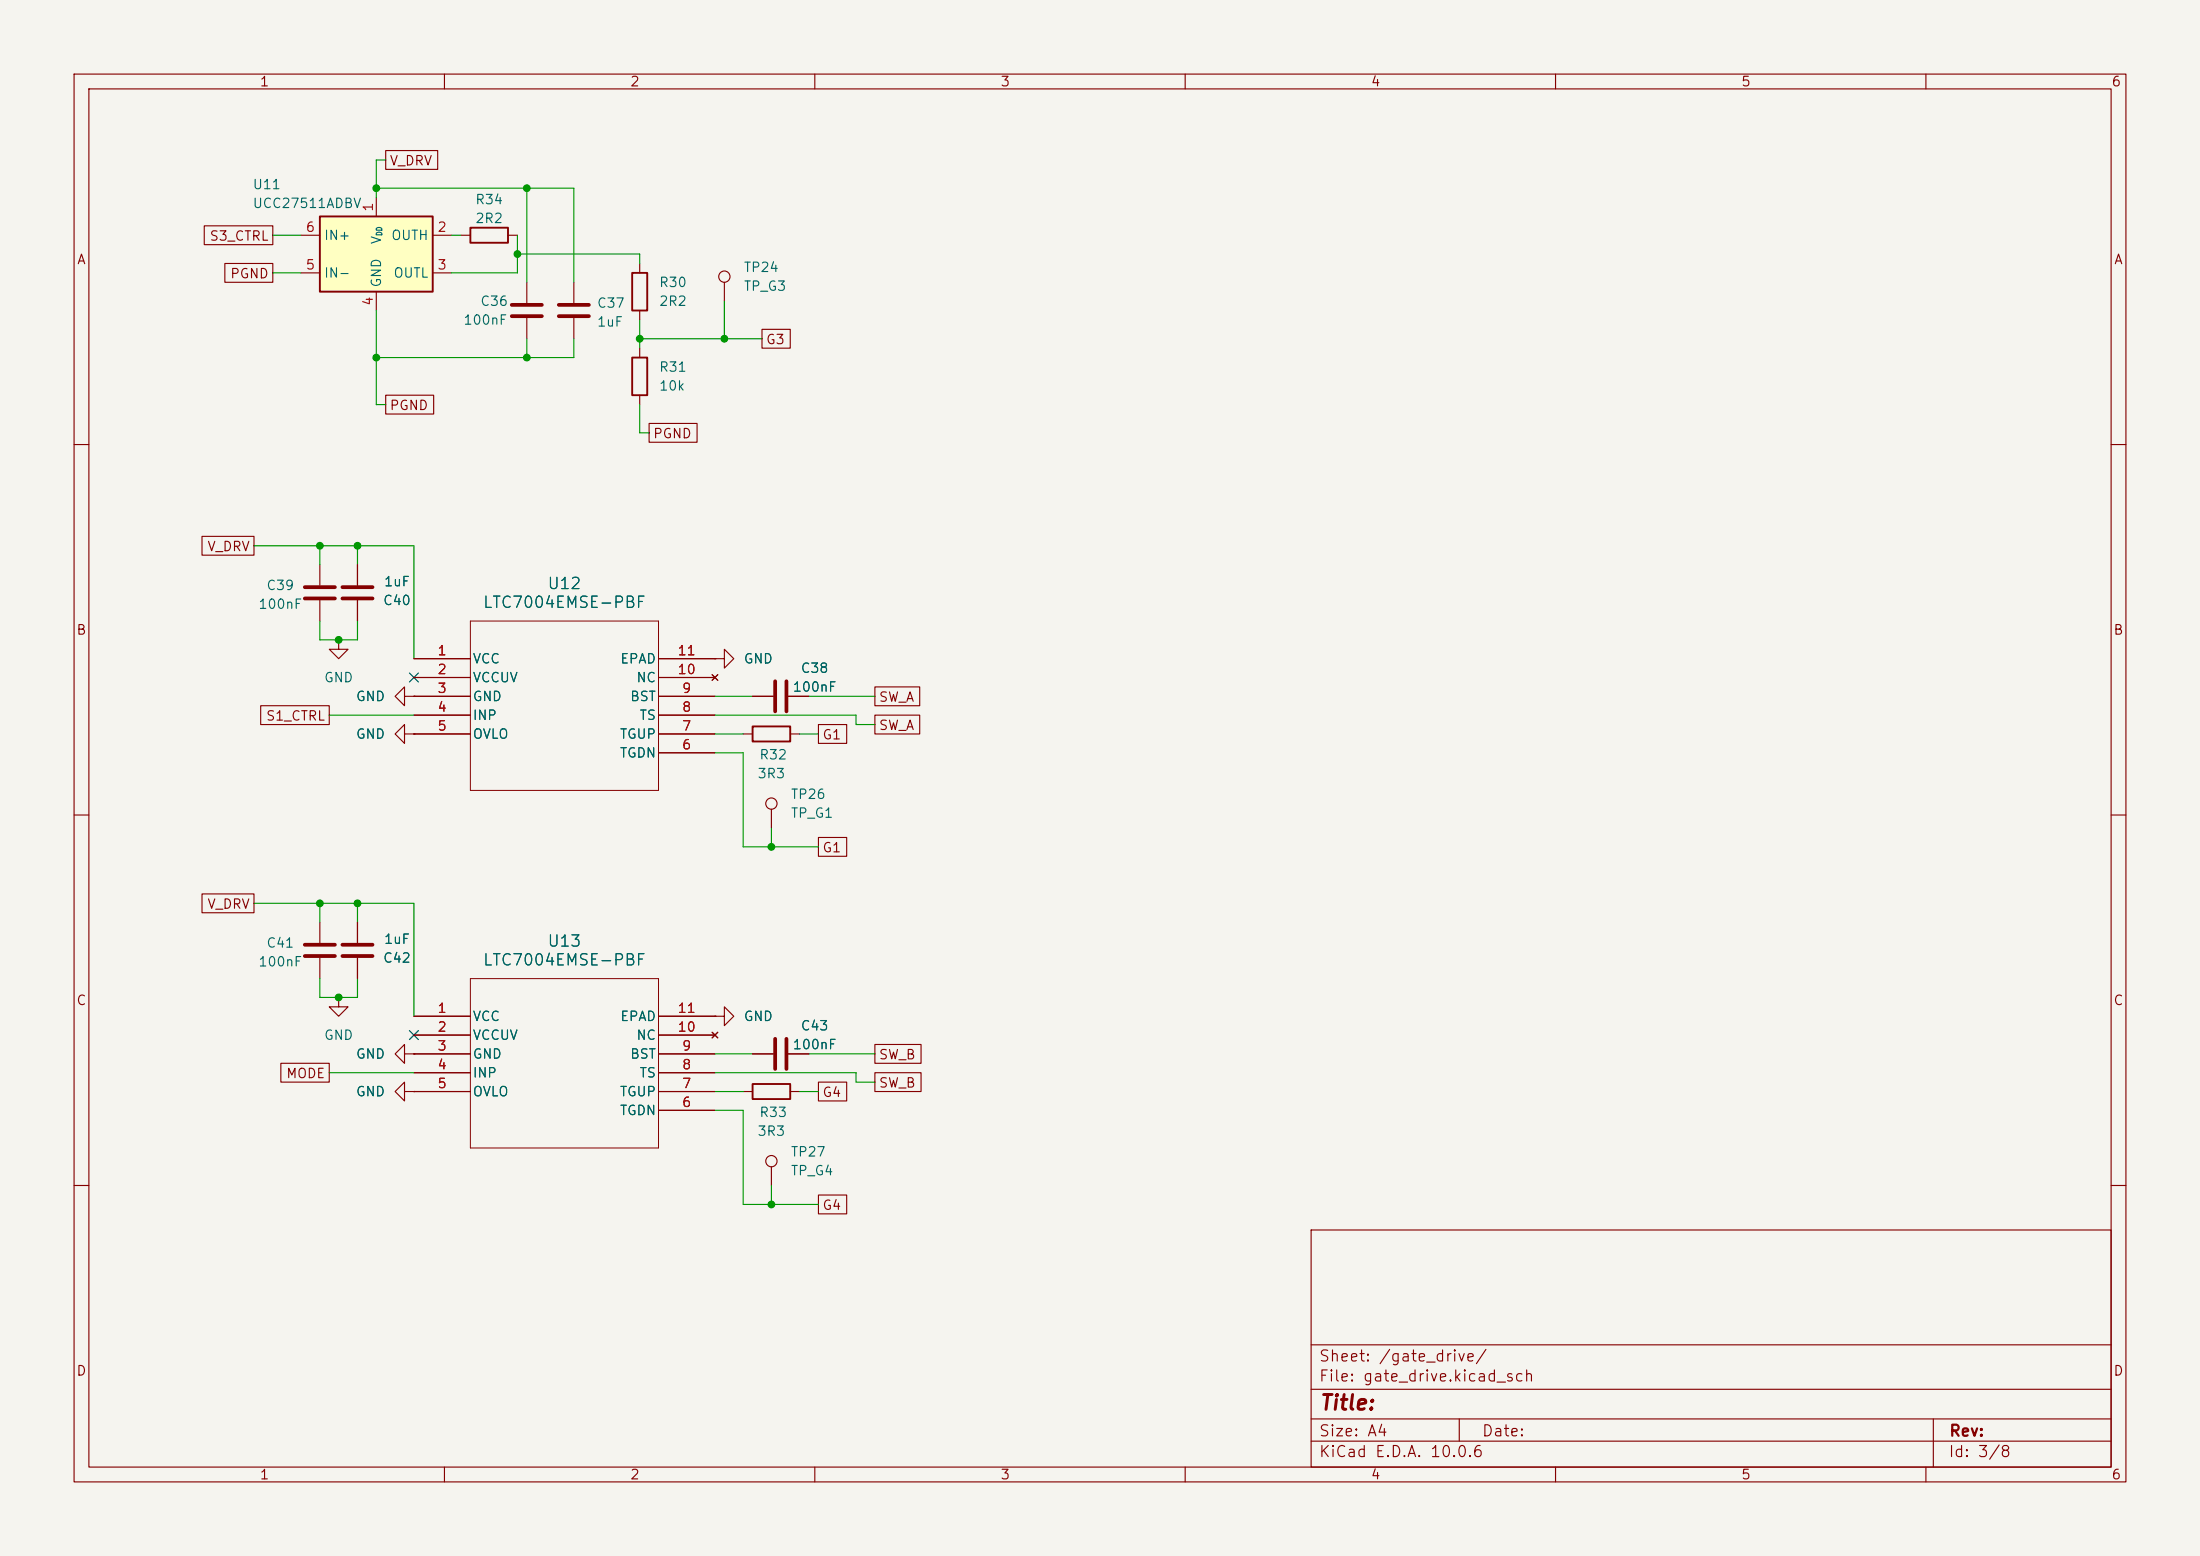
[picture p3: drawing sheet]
<svg xmlns="http://www.w3.org/2000/svg" width="297mm" height="210mm" viewBox="0 0 297 210" stroke-linecap="round" stroke-linejoin="round" font-family="sans-serif">
<path d="M0 0h297v210h-297z" fill="#f5f4ef" stroke="#f5f4ef" stroke-width=".14"/>
<g fill="none" stroke="#840000" stroke-width=".15">
<path d="M10 10h277v190h-277zM12 12h273v186h-273zM60 10v2M110 10v2M160 10v2M210 10v2M260 10v2M10 60h2M285 60h2M10 110h2M285 110h2M45.7 134.6v1.3h1.3l-1.3 1.3-1.3-1.3h1.3"/>
<path d="M45.7 134.6h.1M54.6 142.2v-1.2l-1.3 1.2 1.3 1.3v-1.3h1.3M55.9 142.2h.1M10 160h2M177 166h108v32h-108zM285 160h2M60 198v2M110 198v2M160 198v2M177 194.5h108M177 191.5h108M177 187.5h108"/>
<path d="M177 181.5h108M197 191.5v3M210 198v2M260 198v2M261 191.5v6.5"/>
</g>
<path d="M43.2 29.2h15.2v10.2h-15.2z" fill="#ffffc2"/>
<path d="M43.2 29.2h15.2v10.2h-15.2zM63.5 30.7h5.1v2.1h-5.1zM85.3 36.8h2.1v5.1h-2.1zM85.3 48.3h2.1v5h-2.1zM101.6 98h5.1v2.1h-5.1zM101.6 146.3h5.1v2h-5.1z" fill="none" stroke="#840000" stroke-width=".25"/>
<g fill="none" stroke="#840000" stroke-width=".15">
<path d="M27.6 30.5h9.2v2.5h-9.2zM30.4 35.6h6.4v2.5h-6.4zM40.6 31.8h2.6M40.6 36.8h2.6M50.8 26.7v2.5M50.8 39.4v2.5M52.1 20.3h7v2.6h-7zM58.4 31.8h2.6M58.4 36.8h2.6M62.2 31.8h1.3M68.6 31.8h1.2M71.1 38.1v2.8"/>
<path d="M77.5 38.1v2.8M86.4 35.6v1.2M97.8 38.1v2.5M52.1 53.3h6.4v2.6h-6.4zM71.1 42.9v2.8M77.5 42.9v2.8M86.4 41.9v1.3M86.4 47v1.3M86.4 53.3v1.3M87.6 57.1h6.5v2.6h-6.5zM102.9 44.4h3.8v2.6h-3.8zM27.3 72.4h7v2.5h-7z"/>
<path d="M43.2 76.2v2.8M48.3 76.2v2.8M35.2 95.2h9.2v2.6h-9.2zM43.2 81v2.8M45.7 86.4v1.2h1.3l-1.3 1.3-1.3-1.3h1.3M45.7 86.4h.1M48.3 81v2.8M54.6 99.1v-1.3l-1.3 1.3 1.3 1.2v-1.2h1.3M54.6 94v-1.3l-1.3 1.3 1.3 1.3v-1.3h1.3M55.9 99.1h.1M55.9 94h.1M55.9 94h7.6"/>
<path d="M55.9 99.1h7.6M55.9 88.9h7.6M55.9 91.4h7.6M55.9 96.5h7.6M88.9 94h7.6M88.9 99.1h7.6M88.9 88.9h7.6M88.9 91.4h7.6M88.9 96.5h7.6M96.1 91.1l.8 .7M96.5 88.9h1.3v-1.3l1.3 1.3-1.3 1.3v-1.3M96.5 88.9h.1"/>
<path d="M96.9 91.1l-.8 .7M100.3 99.1h1.3M101.6 94h2.8M106.4 94h2.8M106.7 99.1h1.2M110.5 97.8h3.8v2.5h-3.8zM118.1 96.5h6.1v2.6h-6.1zM118.1 92.7h6.1v2.6h-6.1zM88.9 101.6h7.6M104.1 109.2v2.6M110.5 113h3.8v2.6h-3.8zM27.3 120.6h7v2.6h-7z"/>
<path d="M43.2 124.5v2.8M43.2 129.3v2.8M48.3 124.5v2.8M48.3 129.3v2.8M55.9 137.2h7.6M55.9 139.7h7.6M88.9 137.2h7.6M88.9 139.7h7.6M96.1 139.3l.8 .8M96.5 137.2h1.3v-1.3l1.3 1.3-1.3 1.2v-1.2M96.5 137.2h.1M96.9 139.3l-.8 .8"/>
<path d="M37.9 143.5h6.5v2.6h-6.5zM54.6 147.3v-1.2l-1.3 1.2 1.3 1.3v-1.3h1.3M55.9 147.3h.1M55.9 142.2h.1M55.9 142.2h7.6M55.9 147.3h7.6M55.9 144.8h7.6M88.9 142.2h7.6M88.9 147.3h7.6M88.9 144.8h7.6M88.9 149.9h7.6M100.3 147.3h1.3"/>
<path d="M101.6 142.2h2.8M104.1 157.5v2.5M106.4 142.2h2.8M106.7 147.3h1.2M110.5 146h3.8v2.6h-3.8zM118.1 144.8h6.2v2.5h-6.2zM118.1 141h6.2v2.5h-6.2zM110.5 161.3h3.8v2.5h-3.8z"/>
<circle cx="97.8" cy="37.3" r=".76"/>
<circle cx="104.1" cy="108.5" r=".76"/>
<circle cx="104.1" cy="156.7" r=".76"/>
</g>
<g fill="none" stroke="#840000" stroke-width=".51">
<path d="M69.1 41.1h4.1M69.1 42.7h4.1M75.4 41.1h4.1M75.4 42.7h4.1M41.1 79.2h4.1M46.2 79.2h4.1M41.1 80.8h4.1M46.2 80.8h4.1M104.6 91.9v4.1M106.2 91.9v4.1M41.1 127.5h4.1M41.1 129h4.1"/>
<path d="M46.2 127.5h4.1M46.2 129h4.1M104.6 140.2v4.1M106.2 140.2v4.1"/>
</g>
<path d="M63.5 83.8h25.4v22.9h-25.4zM63.5 132.1h25.4v22.8h-25.4z" fill="none" stroke="#840000" stroke-width=".14"/>
<g fill="none" stroke="#009600" stroke-width=".15">
<path d="M36.8 31.8h3.8M36.8 36.8h3.8M50.8 25.4h26.7v12.7M52.1 21.6h-1.3v5.1M61 31.8h1.2M69.8 34.3h16.6v1.3M69.8 31.8v5h-8.8M71.1 25.4v12.7M50.8 41.9v12.7h1.3M71.1 45.7v2.6M77.5 45.7v2.6h-26.7M86.4 43.2v3.8"/>
<path d="M86.4 54.6v3.8h1.2M86.4 45.7h16.5M97.8 40.6v5.1M34.3 73.7h21.6v15.2M43.2 73.7v2.5M48.3 73.7v2.5M43.2 83.8v2.6h5.1v-2.6M44.4 96.5h11.5M96.5 96.5h19.1v1.3h2.5M96.5 94h5.1M96.5 99.1h3.8M107.9 99.1h2.6"/>
<path d="M109.2 94h8.9M96.5 101.6h3.8v12.7h10.2M104.1 111.8v2.5M34.3 121.9h21.6v15.3M43.2 121.9v2.6M43.2 132.1v2.5h5.1v-2.5M48.3 121.9v2.6M44.4 144.8h11.5M96.5 144.8h19.1v1.3h2.5M96.5 147.3h3.8M96.5 142.2h5.1M96.5 149.9h3.8v12.7h10.2"/>
<path d="M107.9 147.3h2.6M109.2 142.2h8.9M104.1 160v2.6"/>
</g>
<path d="M55.3 90.8l1.2 1.2M56.5 90.8l-1.2 1.2M55.3 139.1l1.2 1.2M56.5 139.1l-1.2 1.2" fill="none" stroke="#000084" stroke-width=".15"/>
<g fill="#009600" stroke="#009600" stroke-width=".14">
<circle cx="71.1" cy="48.3" r=".46"/>
<circle cx="71.1" cy="25.4" r=".46"/>
<circle cx="97.8" cy="45.7" r=".46"/>
<circle cx="50.8" cy="48.3" r=".46"/>
<circle cx="69.8" cy="34.3" r=".46"/>
<circle cx="50.8" cy="25.4" r=".46"/>
<circle cx="86.4" cy="45.7" r=".46"/>
<circle cx="48.3" cy="73.7" r=".46"/>
<circle cx="43.2" cy="73.7" r=".46"/>
<circle cx="45.7" cy="134.6" r=".46"/>
<circle cx="48.3" cy="121.9" r=".46"/>
<circle cx="45.7" cy="86.4" r=".46"/>
<circle cx="43.2" cy="121.9" r=".46"/>
<circle cx="104.1" cy="162.6" r=".46"/>
<circle cx="104.1" cy="114.3" r=".46"/>
</g>
<text font-size="2" fill="#840000" x="178" y="190.8">Title:</text>
<g font-size="1.5" fill="#006464">
<text x="65.1" y="82.4">LTC7004EMSE-PBF</text>
<text x="73.8" y="79.9">U12</text>
<text x="65.1" y="130.7">LTC7004EMSE-PBF</text>
<text x="73.8" y="128.2">U13</text>
</g>
<g font-size="1.5" fill="#840000">
<text x="178" y="184.1">Sheet: /gate_drive/</text>
<text x="178" y="186.8">File: gate_drive.kicad_sch</text>
<text x="178" y="197">KiCad E.D.A. 10.0.6</text>
<text x="178" y="194.2">Size: A4</text>
<text x="200" y="194.2">Date:</text>
<text x="263" y="197">Id: 3/8</text>
<text x="263" y="194.2">Rev:</text>
</g>
<g font-size="1.3" fill="#840000">
<text x="35" y="12">1</text>
<text x="85" y="12">2</text>
<text x="135" y="12">3</text>
<text x="185" y="12">4</text>
<text x="235" y="12">5</text>
<text x="285" y="12">6</text>
<text x="52.5" y="22.6">V_DRV</text>
<text x="10.3" y="36">A</text>
<text x="28.2" y="32.8">S3_CTRL</text>
<text x="285.3" y="36">A</text>
<text x="31" y="37.9">PGND</text>
<text x="103.3" y="46.8">G3</text>
<text x="52.5" y="55.7">PGND</text>
<text x="88.1" y="59.5">PGND</text>
<text x="27.9" y="74.7">V_DRV</text>
<text x="10.2" y="86">B</text>
<text x="285.2" y="86">B</text>
<text x="118.6" y="95">SW_A</text>
<text x="35.8" y="97.6">S1_CTRL</text>
<text x="110.9" y="100.1">G1</text>
<text x="118.6" y="98.8">SW_A</text>
<text x="110.9" y="115.4">G1</text>
<text x="27.9" y="123">V_DRV</text>
<text x="10.2" y="136">C</text>
<text x="285.2" y="136">C</text>
<text x="118.6" y="143.3">SW_B</text>
<text x="38.5" y="145.8">MODE</text>
<text x="110.9" y="148.4">G4</text>
<text x="118.6" y="147.1">SW_B</text>
<text x="110.9" y="163.6">G4</text>
<text x="10.2" y="186">D</text>
<text x="285.2" y="186">D</text>
<text x="35" y="200">1</text>
<text x="85" y="200">2</text>
<text x="135" y="200">3</text>
<text x="185" y="200">4</text>
<text x="235" y="200">5</text>
<text x="285" y="200">6</text>
</g>
<g font-size="1.3" fill="#006464">
<text x="34" y="25.9">U11</text>
<text x="34" y="28.4">UCC27511ADBV</text>
<text x="64.1" y="27.9">R34</text>
<text x="43.7" y="32.7">IN+</text>
<text x="51.8" y="33.1" transform="rotate(-90 51.8 33.1)">V</text>
<text x="52.7" y="32.7">OUTH</text>
<text x="64.1" y="30.4">2R2</text>
<text x="43.7" y="37.8">IN-</text>
<text x="51.8" y="38.9" transform="rotate(-90 51.8 38.9)">GND</text>
<text x="53" y="37.8">OUTL</text>
<text x="64.8" y="41.6">C36</text>
<text x="80.5" y="41.9">C37</text>
<text x="88.9" y="39.1">R30</text>
<text x="88.9" y="41.6">2R2</text>
<text x="100.3" y="37">TP24</text>
<text x="100.3" y="39.6">TP_G3</text>
<text x="62.5" y="44.1">100nF</text>
<text x="80.5" y="44.4">1uF</text>
<text x="88.9" y="50.5">R31</text>
<text x="88.9" y="53">10k</text>
<text x="34.8" y="82.5">100nF</text>
<text x="35.9" y="80">C39</text>
<text x="51.6" y="82">C40</text>
<text x="51.7" y="79.4">1uF</text>
<text x="63.7" y="89.9">VCC</text>
<text x="83.6" y="89.9">EPAD</text>
<text x="100.3" y="89.9">GND</text>
<text x="43.7" y="92.4">GND</text>
<text x="48" y="94.9">GND</text>
<text x="63.7" y="92.4">VCCUV</text>
<text x="63.7" y="94.9">GND</text>
<text x="85" y="94.9">BST</text>
<text x="85.8" y="92.4">NC</text>
<text x="106.9" y="93.7">100nF</text>
<text x="108" y="91.1">C38</text>
<text x="48" y="100">GND</text>
<text x="63.7" y="97.5">INP</text>
<text x="63.7" y="100">OVLO</text>
<text x="83.6" y="100">TGUP</text>
<text x="86.2" y="97.5">TS</text>
<text x="83.6" y="102.6">TGDN</text>
<text x="102.2" y="105.4">3R3</text>
<text x="102.4" y="102.8">R32</text>
<text x="106.7" y="108.2">TP26</text>
<text x="106.7" y="110.7">TP_G1</text>
<text x="34.8" y="130.8">100nF</text>
<text x="35.9" y="128.2">C41</text>
<text x="51.6" y="130.2">C42</text>
<text x="51.7" y="127.7">1uF</text>
<text x="43.7" y="140.7">GND</text>
<text x="48" y="143.2">GND</text>
<text x="63.7" y="138.1">VCC</text>
<text x="63.7" y="140.7">VCCUV</text>
<text x="63.7" y="143.2">GND</text>
<text x="83.6" y="138.1">EPAD</text>
<text x="85" y="143.2">BST</text>
<text x="85.8" y="140.7">NC</text>
<text x="100.3" y="138.1">GND</text>
<text x="106.9" y="141.9">100nF</text>
<text x="108" y="139.4">C43</text>
<text x="48" y="148.3">GND</text>
<text x="63.7" y="145.7">INP</text>
<text x="63.7" y="148.3">OVLO</text>
<text x="83.6" y="148.3">TGUP</text>
<text x="86.2" y="145.7">TS</text>
<text x="83.6" y="150.8">TGDN</text>
<text x="102.2" y="153.6">3R3</text>
<text x="102.4" y="151.1">R33</text>
<text x="106.7" y="156.4">TP27</text>
<text x="106.7" y="159">TP_G4</text>
</g>
<g font-size="1.3" fill="#a90000">
<text x="50.7" y="28.7" transform="rotate(-90 50.7 28.7)">1</text>
<text x="41.2" y="31.6">6</text>
<text x="59" y="31.6">2</text>
<text x="41.2" y="36.7">5</text>
<text x="50.7" y="41.4" transform="rotate(-90 50.7 41.4)">4</text>
<text x="59" y="36.7">3</text>
<text x="59" y="88.8">1</text>
<text x="91.4" y="88.8">11</text>
<text x="59" y="91.3">2</text>
<text x="59" y="93.8">3</text>
<text x="91.4" y="91.3">10</text>
<text x="92" y="93.8">9</text>
<text x="59" y="96.4">4</text>
<text x="59" y="98.9">5</text>
<text x="92" y="101.5">6</text>
<text x="92" y="98.9">7</text>
<text x="92" y="96.4">8</text>
<text x="59" y="137">1</text>
<text x="91.4" y="137">11</text>
<text x="59" y="139.6">2</text>
<text x="59" y="142.1">3</text>
<text x="91.4" y="139.6">10</text>
<text x="92" y="142.1">9</text>
<text x="59" y="144.6">4</text>
<text x="59" y="147.2">5</text>
<text x="92" y="149.7">6</text>
<text x="92" y="147.2">7</text>
<text x="92" y="144.6">8</text>
</g>
<text font-size=".8" fill="#006464" x="51.8" y="31.9" transform="rotate(-90 51.8 31.9)">DD</text>
</svg>
